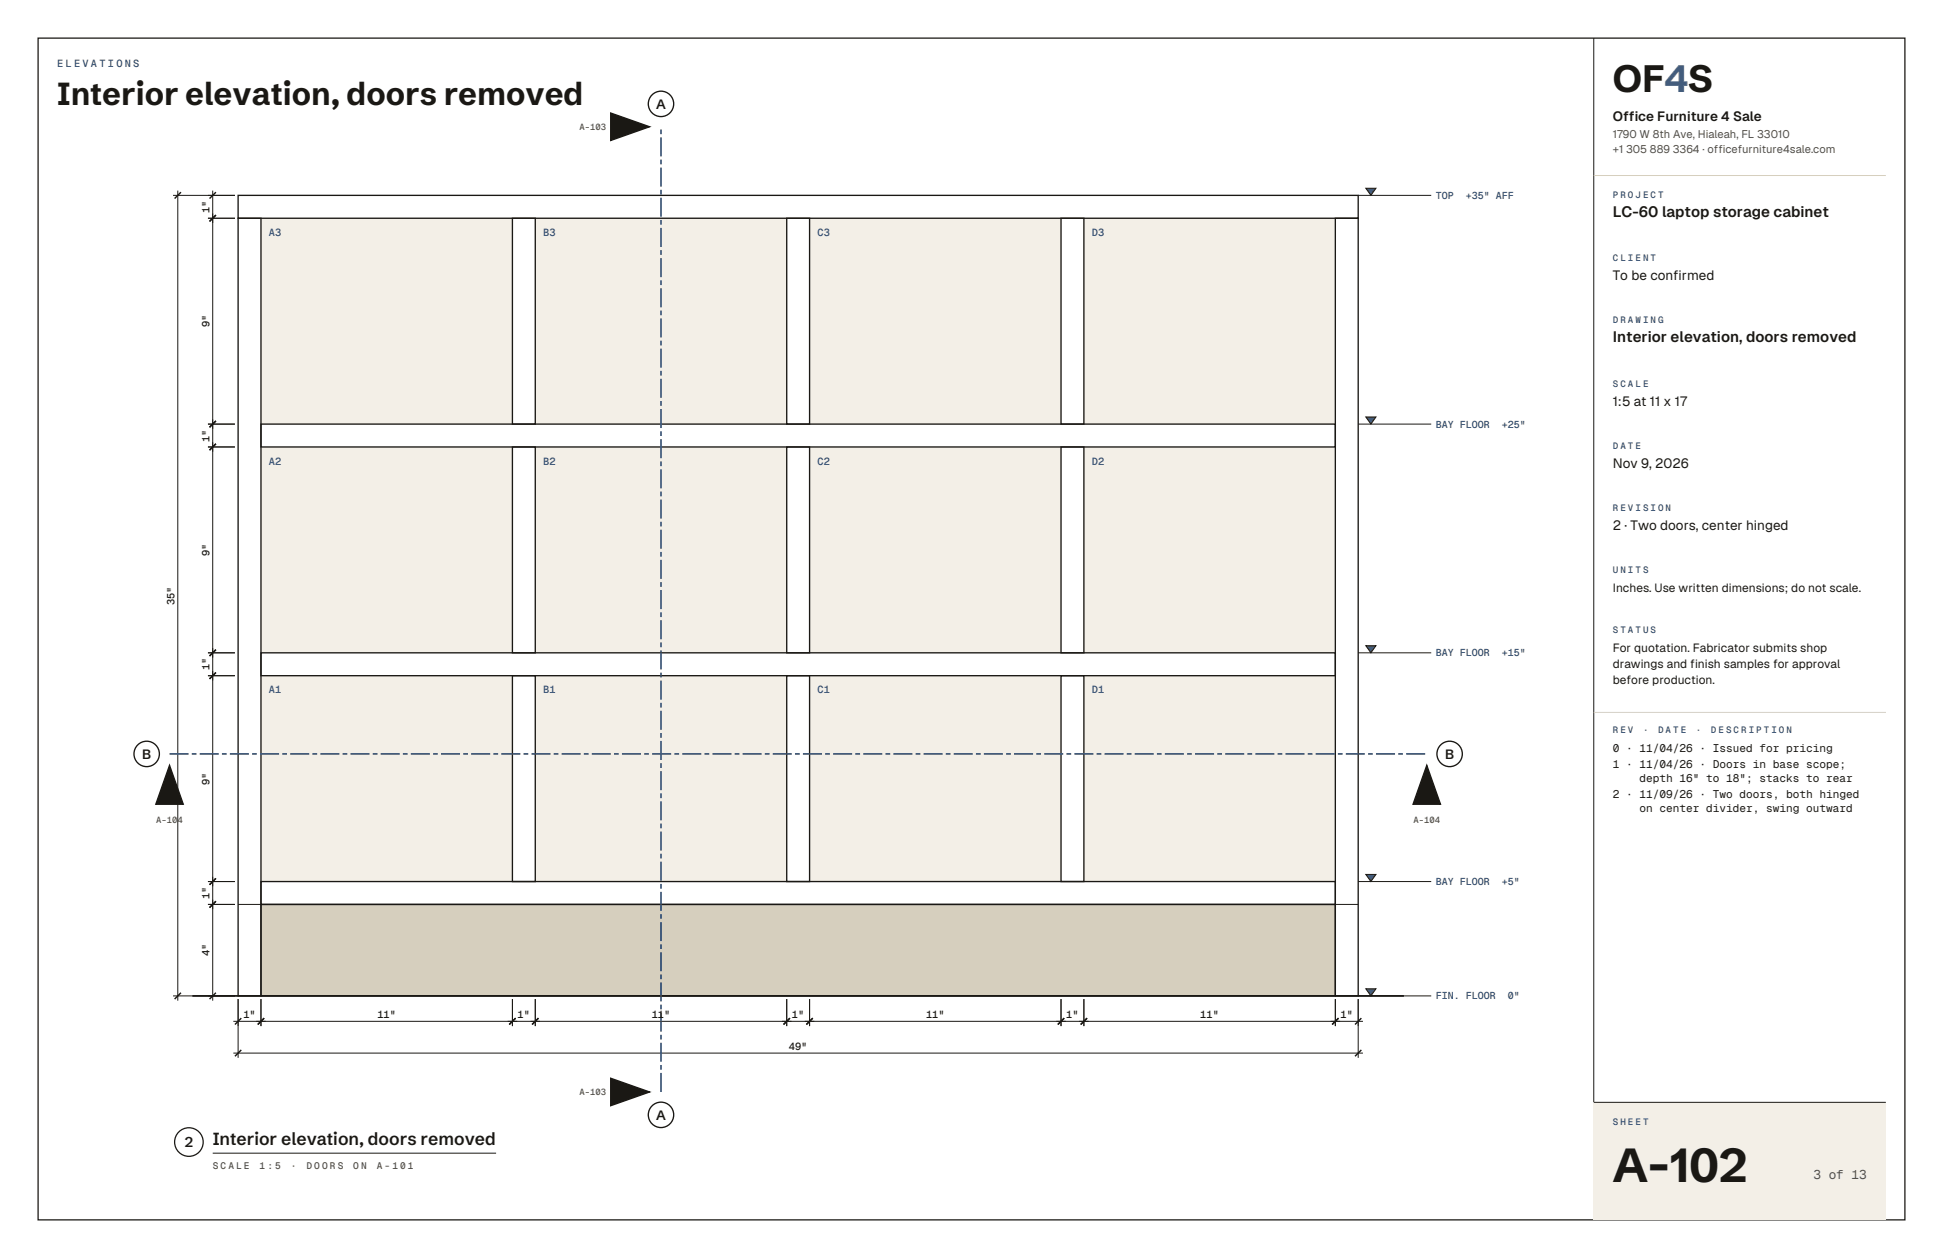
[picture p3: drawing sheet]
<svg xmlns="http://www.w3.org/2000/svg" width="432mm" height="279mm" viewBox="0 0 432 279" stroke-linecap="round" stroke-linejoin="round" font-family="sans-serif">
<g fill="#f3efe7">
<path d="M58 150.1h55.9v45.7h-55.9z" fill-rule="evenodd"/>
<path d="M119 150.1h55.8v45.7h-55.8z" fill-rule="evenodd"/>
<path d="M179.9 150.1h55.9v45.7h-55.9z" fill-rule="evenodd"/>
<path d="M240.9 150.1h55.9v45.7h-55.9z" fill-rule="evenodd"/>
<path d="M58 99.3h55.9v45.7h-55.9z" fill-rule="evenodd"/>
<path d="M119 99.3h55.8v45.7h-55.8z" fill-rule="evenodd"/>
<path d="M179.9 99.3h55.9v45.7h-55.9z" fill-rule="evenodd"/>
<path d="M240.9 99.3h55.9v45.7h-55.9z" fill-rule="evenodd"/>
<path d="M58 48.5h55.9v45.7h-55.9z" fill-rule="evenodd"/>
<path d="M119 48.5h55.8v45.7h-55.8z" fill-rule="evenodd"/>
<path d="M179.9 48.5h55.9v45.7h-55.9z" fill-rule="evenodd"/>
<path d="M240.9 48.5h55.9v45.7h-55.9z" fill-rule="evenodd"/>
</g>
<path d="M58 200.9h238.8v20.3h-238.8z" fill-rule="evenodd" fill="#d6cfbe"/>
<g fill="#2d4a6e">
<path d="M303.5 41.8h2.3l-1.1 1.6z"/>
<path d="M303.5 194.2h2.3l-1.1 1.6z"/>
<path d="M303.5 143.4h2.3l-1.1 1.6z"/>
<path d="M303.5 92.6h2.3l-1.1 1.6z"/>
<path d="M303.5 219.6h2.3l-1.1 1.6z"/>
</g>
<g fill="#1a1814">
<path d="M135.7 25.1l8.7 3.1-8.7 3z"/>
<path d="M135.7 239.5l8.7 3-8.7 3.1z"/>
<path d="M37.7 170l3 8.6h-6.1z"/>
<path d="M317.1 170l3 8.6h-6.1z"/>
</g>
<path d="M42.8 221.2h269.2" fill="none" stroke="#1a1814" stroke-width=".39"/>
<g fill="none" stroke="#1a1814" stroke-width=".3">
<path d="M52.9 43.4h248.9v5.1h-248.9zM52.9 48.5h5.1v172.7h-5.1zM113.9 48.5h5.1v45.7h-5.1zM174.8 48.5h5.1v45.7h-5.1zM235.8 48.5h5.1v45.7h-5.1zM296.8 48.5h5v172.7h-5zM58 94.2h238.8v5.1h-238.8zM113.9 99.3h5.1v45.7h-5.1zM174.8 99.3h5.1v45.7h-5.1zM235.8 99.3h5.1v45.7h-5.1zM58 145h238.8v5.1h-238.8zM113.9 150.1h5.1v45.7h-5.1z"/>
<path d="M174.8 150.1h5.1v45.7h-5.1zM235.8 150.1h5.1v45.7h-5.1zM58 195.8h238.8v5.1h-238.8zM58 200.9h238.8v20.3h-238.8z"/>
</g>
<g fill="none" stroke="#1a1814" stroke-width=".22">
<path d="M38.5 43.4h13.7M39.5 42.3v179.9M46.2 48.5h6M47.3 42.3v179.9M301.8 43.4h16.3M303.5 41.8h2.3l-1.1 1.6zM46.2 99.3h6M46.2 94.2h6M301.8 94.2h16.3M303.5 92.6h2.3l-1.1 1.6zM46.2 150.1h6M46.2 145h6"/>
<path d="M301.8 145h16.3M303.5 143.4h2.3l-1.1 1.6zM46.2 195.8h6M301.8 195.8h16.3M303.5 194.2h2.3l-1.1 1.6zM46.2 200.9h6M52.9 200.9h5.1M296.8 200.9h5M303.5 219.6h2.3l-1.1 1.6zM38.5 221.2h13.7M51.9 226.8h251M51.9 233.9h251"/>
<path d="M52.9 221.9v13M58 221.9v6M113.9 221.9v6M119 221.9v6M174.8 221.9v6M179.9 221.9v6M235.8 221.9v6M240.9 221.9v6M296.8 221.9v6M301.8 221.9v13M301.8 221.2h16.3"/>
</g>
<g fill="none" stroke="#1a1814" stroke-width=".32">
<path d="M40.2 42.7l-1.4 1.4M48 47.8l-1.4 1.4M48 42.7l-1.4 1.4M48 98.6l-1.4 1.4M48 93.5l-1.4 1.4M48 149.4l-1.4 1.4M48 144.3l-1.4 1.4M48 195.1l-1.4 1.4M48 200.2l-1.4 1.4M40.2 220.5l-1.4 1.4M48 220.5l-1.4 1.4M53.6 226.1l-1.4 1.4"/>
<path d="M53.6 233.2l-1.4 1.4M58.7 226.1l-1.4 1.4M114.6 226.1l-1.4 1.4M119.7 226.1l-1.4 1.4M175.5 226.1l-1.4 1.4M180.6 226.1l-1.4 1.4M236.5 226.1l-1.4 1.4M241.6 226.1l-1.4 1.4M297.5 226.1l-1.4 1.4M302.5 226.1l-1.4 1.4M302.5 233.2l-1.4 1.4"/>
</g>
<path d="M146.9 242.5v-214.3" fill="none" stroke="#2d4a6e" stroke-width=".35" stroke-dasharray="4.2 .7 1.1 .7" stroke-linecap="butt"/>
<circle cx="146.9" cy="23.1" r="2.82" fill="#fff" stroke="#1a1814" stroke-width=".3"/>
<path d="M135.7 25.1l8.7 3.1-8.7 3z" fill="none" stroke="#1a1814" stroke-width=".3"/>
<circle cx="146.9" cy="247.6" r="2.82" fill="#fff" stroke="#1a1814" stroke-width=".3"/>
<path d="M135.7 239.5l8.7 3-8.7 3.1z" fill="none" stroke="#1a1814" stroke-width=".3"/>
<path d="M37.7 167.4h279.4" fill="none" stroke="#2d4a6e" stroke-width=".35" stroke-dasharray="4.2 .7 1.1 .7" stroke-linecap="butt"/>
<circle cx="32.6" cy="167.4" r="2.82" fill="#fff" stroke="#1a1814" stroke-width=".3"/>
<path d="M37.7 170l3 8.6h-6.1z" fill="none" stroke="#1a1814" stroke-width=".3"/>
<circle cx="322.2" cy="167.4" r="2.82" fill="#fff" stroke="#1a1814" stroke-width=".3"/>
<path d="M317.1 170l3 8.6h-6.1z" fill="none" stroke="#1a1814" stroke-width=".3"/>
<circle cx="42" cy="253.6" r="3.2" fill="#fff" stroke="#1a1814" stroke-width=".28"/>
<path d="M354.2 8.5v262.4M47.3 256.1h62.9" fill="none" stroke="#1a1814" stroke-width=".22"/>
<path d="M8.5 8.5h414.8v262.4h-414.8z" fill="none" stroke="#1a1814" stroke-width=".28"/>
<path d="M354.2 39h64.9M354.2 158.2h64.9" fill="none" stroke="#d6cfbe" stroke-width=".22"/>
<path d="M354.2 244.8h64.9v26.1h-64.9z" fill-rule="evenodd" fill="#f3efe7"/>
<path d="M354.2 244.8h64.9" fill="none" stroke="#1a1814" stroke-width=".22"/>
<text font-size="10.6" fill="#1a1814" x="358.4" y="262.5">A-102</text>
<text font-size="8.5" fill="#1a1814" x="358.4" y="20.5">OF4S</text>
<text font-size="7.1" fill="#1a1814" x="12.7" y="23.3">Interior elevation, doors removed</text>
<text font-size="3.9" fill="#1a1814" x="47.3" y="254.4">Interior elevation, doors removed</text>
<g font-size="3.4" fill="#1a1814">
<text x="358.4" y="48.2">LC-60 laptop storage cabinet</text>
<text x="358.4" y="76">Interior elevation, doors removed</text>
</g>
<text font-size="3.2" fill="#1a1814" x="41" y="254.7">2</text>
<g font-size="3" fill="#1a1814">
<text x="145.8" y="24.1">A</text>
<text x="358.4" y="26.8">Office Furniture 4 Sale</text>
<text x="358.4" y="62.3">To be confirmed</text>
<text x="358.4" y="90.1">1:5 at 11 x 17</text>
<text x="358.4" y="103.9">Nov 9, 2026</text>
<text x="358.4" y="117.7">2 · Two doors, center hinged</text>
<text x="31.6" y="168.5">B</text>
<text x="321.2" y="168.5">B</text>
<text x="145.8" y="248.7">A</text>
</g>
<text font-size="2.8" fill="#555047" x="403" y="261.8">3 of 13</text>
<g font-size="2.6" fill="#1a1814">
<text x="358.4" y="131.4">Inches. Use written dimensions; do not scale.</text>
<text x="358.4" y="144.8">For quotation. Fabricator submits shop</text>
<text x="358.4" y="148.3">drawings and finish samples for approval</text>
<text x="358.4" y="151.9">before production.</text>
</g>
<g font-size="2.5" fill="#555047">
<text x="358.4" y="30.7">1790 W 8th Ave, Hialeah, FL 33010</text>
<text x="358.4" y="34">+1 305 889 3364 · officefurniture4sale.com</text>
</g>
<g font-size="2.5" fill="#1a1814">
<text x="358.4" y="167">0 · 11/04/26 · Issued for pricing</text>
<text x="358.4" y="170.6">1 · 11/04/26 · Doors in base scope;</text>
<text x="364.3" y="173.7">depth 16&quot; to 18&quot;; stacks to rear</text>
<text x="358.4" y="177.3">2 · 11/09/26 · Two doors, both hinged</text>
<text x="364.3" y="180.4">on center divider, swing outward</text>
</g>
<g font-size="2.3" fill="#2d4a6e">
<text x="12.7" y="14.8">E L E V A T I O N S</text>
<text x="59.8" y="52.4">A3</text>
<text x="120.7" y="52.4">B3</text>
<text x="181.7" y="52.4">C3</text>
<text x="242.7" y="52.4">D3</text>
<text x="59.8" y="103.2">A2</text>
<text x="120.7" y="103.2">B2</text>
<text x="181.7" y="103.2">C2</text>
<text x="242.7" y="103.2">D2</text>
<text x="59.8" y="154">A1</text>
<text x="120.7" y="154">B1</text>
<text x="181.7" y="154">C1</text>
<text x="242.7" y="154">D1</text>
</g>
<g font-size="2.3" fill="#1a1814">
<text x="46.6" y="47.3" transform="rotate(-90 46.6 47.3)">1&quot;</text>
<text x="46.6" y="72.7" transform="rotate(-90 46.6 72.7)">9&quot;</text>
<text x="46.6" y="98.1" transform="rotate(-90 46.6 98.1)">1&quot;</text>
<text x="46.6" y="123.5" transform="rotate(-90 46.6 123.5)">9&quot;</text>
<text x="38.8" y="134.4" transform="rotate(-90 38.8 134.4)">35&quot;</text>
<text x="46.6" y="148.9" transform="rotate(-90 46.6 148.9)">1&quot;</text>
<text x="46.6" y="174.3" transform="rotate(-90 46.6 174.3)">9&quot;</text>
<text x="46.6" y="199.7" transform="rotate(-90 46.6 199.7)">1&quot;</text>
<text x="46.6" y="212.4" transform="rotate(-90 46.6 212.4)">4&quot;</text>
<text x="54.1" y="226.1">1&quot;</text>
<text x="83.9" y="226.1">11&quot;</text>
<text x="115" y="226.1">1&quot;</text>
<text x="144.8" y="226.1">11&quot;</text>
<text x="176" y="226.1">1&quot;</text>
<text x="205.8" y="226.1">11&quot;</text>
<text x="237" y="226.1">1&quot;</text>
<text x="266.8" y="226.1">11&quot;</text>
<text x="297.9" y="226.1">1&quot;</text>
<text x="175.3" y="233.2">49&quot;</text>
</g>
<g font-size="2.2" fill="#2d4a6e">
<text x="319.1" y="44.2">TOP</text>
<text x="325.8" y="44.2">+35&quot; AFF</text>
<text x="319.1" y="95">BAY FLOOR</text>
<text x="333.8" y="95">+25&quot;</text>
<text x="319.1" y="145.8">BAY FLOOR</text>
<text x="333.8" y="145.8">+15&quot;</text>
<text x="319.1" y="196.6">BAY FLOOR</text>
<text x="333.8" y="196.6">+5&quot;</text>
<text x="319.1" y="222">FIN. FLOOR</text>
<text x="335.1" y="222">0&quot;</text>
</g>
<g font-size="2.1" fill="#555047">
<text x="47.3" y="259.6">S C A L E</text>
<text x="57.7" y="259.6">1 : 5</text>
<text x="64.6" y="259.6">·</text>
<text x="68.1" y="259.6">D O O R S</text>
<text x="78.5" y="259.6">O N</text>
<text x="83.7" y="259.6">A - 1 0 1</text>
</g>
<g font-size="2" fill="#555047">
<text x="128.8" y="28.9">A-103</text>
<text x="34.7" y="182.8">A-104</text>
<text x="314.1" y="182.8">A-104</text>
<text x="128.8" y="243.2">A-103</text>
</g>
<g font-size="2" fill="#2d4a6e">
<text x="358.4" y="43.9">P R O J E C T</text>
<text x="358.4" y="58">C L I E N T</text>
<text x="358.4" y="71.8">D R A W I N G</text>
<text x="358.4" y="85.9">S C A L E</text>
<text x="358.4" y="99.7">D A T E</text>
<text x="358.4" y="113.4">R E V I S I O N</text>
<text x="358.4" y="127.2">U N I T S</text>
<text x="358.4" y="140.6">S T A T U S</text>
<text x="358.4" y="162.8">R E V</text>
<text x="365.1" y="162.8">·</text>
<text x="368.5" y="162.8">D A T E</text>
<text x="376.9" y="162.8">·</text>
<text x="380.2" y="162.8">D E S C R I P T I O N</text>
<text x="358.4" y="249.8">S H E E T</text>
</g>
</svg>
